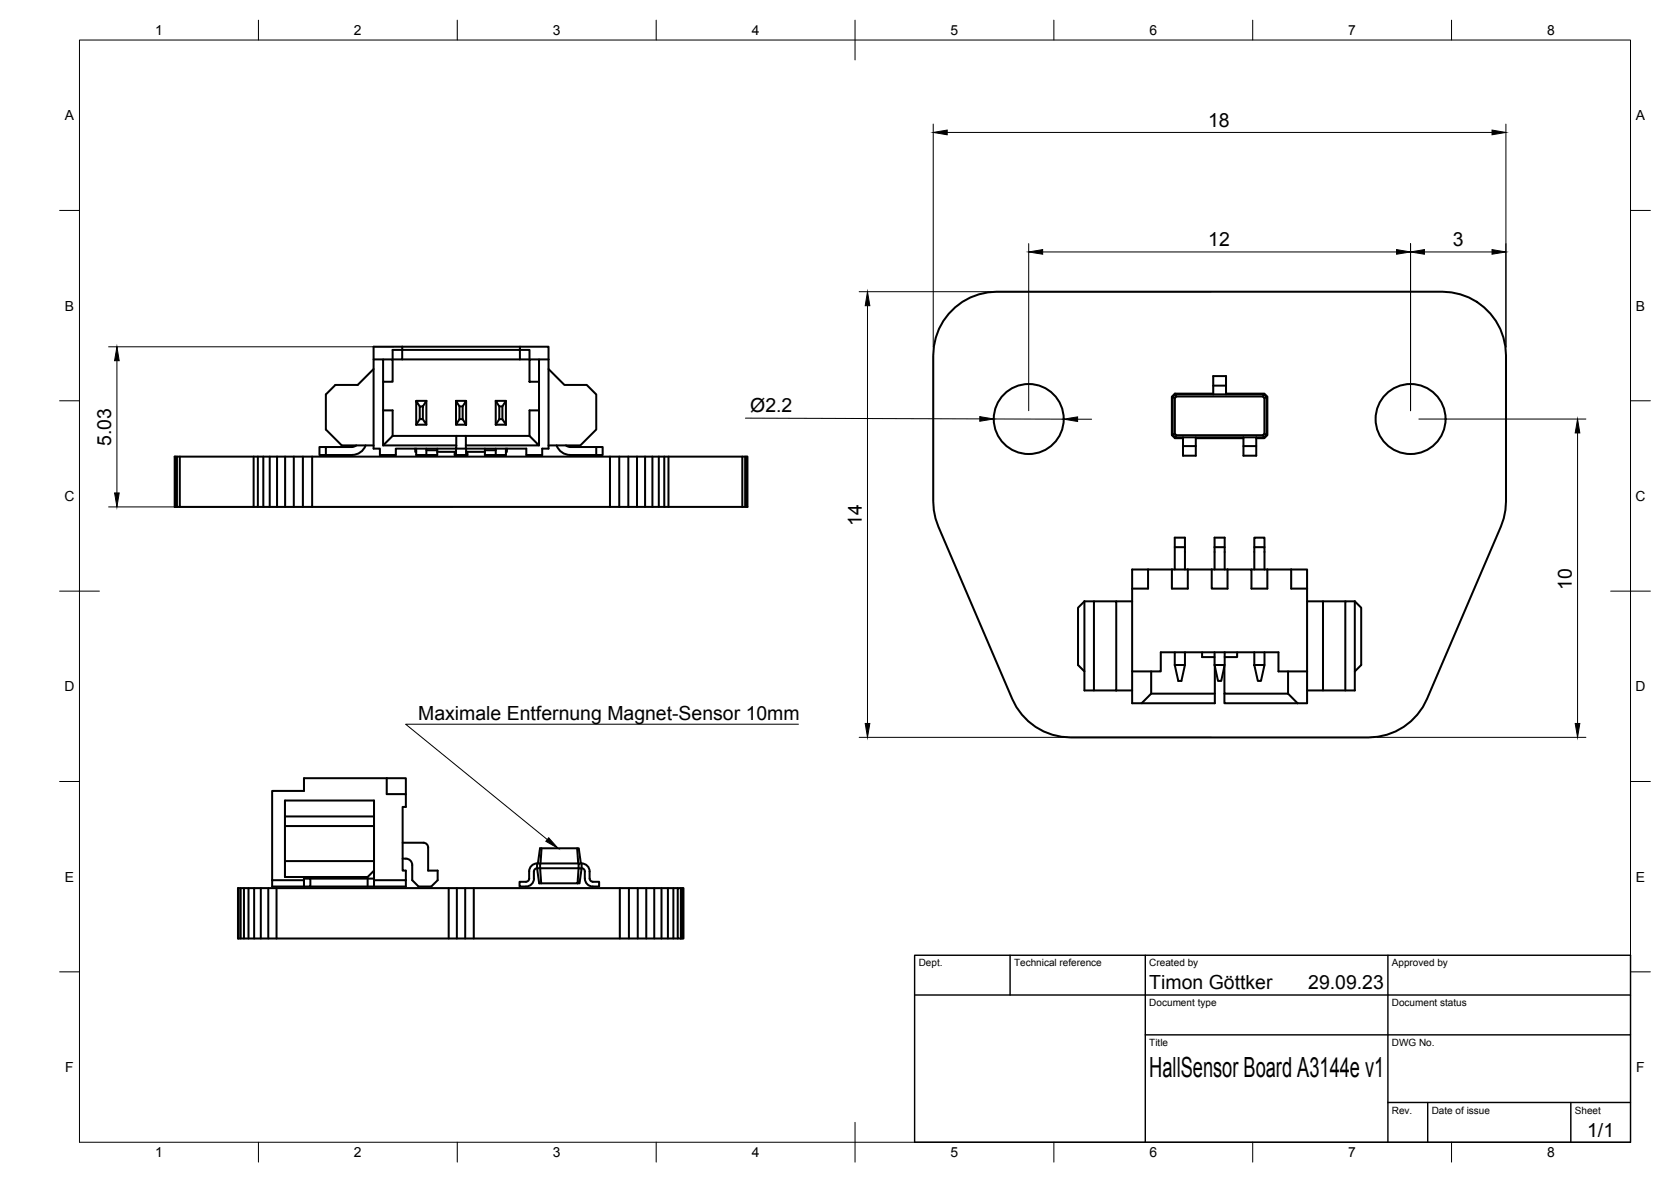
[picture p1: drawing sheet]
<svg xmlns="http://www.w3.org/2000/svg" width="420mm" height="297mm" viewBox="0 0 420 297" stroke-linecap="round" stroke-linejoin="round" font-family="sans-serif">
<!-- layer: Visible -->
<g fill="none" stroke="#000" stroke-width=".51">
<path d="M238.6 78.8a15.9 15.9 0 0 1 12.1-5.5h112a16 16 0 0 1 16 16v36.7l-.2 2.2-.4 2.1-.7 2-18.6 43.3a16 16 0 0 1-14.7 9.7h-74.9a16 16 0 0 1-14.7-9.7l-18.6-43.3-.7-2-.4-2.1-.1-2.2v-36.7a16.1 16.1 0 0 1 3.9-10.5zM93.9 90.3h2.4v21.6h18.4M93.9 92.7l-4 4h-5.6l-2.4 2.4v8.8l4 4h8M96.3 90.3h2.4v5.6h-2.4M98.7 87.9h2.4v2.4h-2.4zM101.1 87.1v.8h29.6v2.4h2.4v-2.4h-2.4v-.8h7.2v3.2M101.1 90.3h29.6M130.7 87.1h-36.8v25.6h1.6v1.6h4v-1.6h15.2v-.8M133.1 90.3h2.4v5.6h-2.4zM135.5 90.3h2.4M135.5 95.9v16M137.9 92.7l4 4h5.6l2.4 2.4v8.8l-4 4h-8"/>
<path d="M137.9 90.3v22.4h-1.6v1.6h-4v-1.6h-17.6M294.7 99.7l.7-.8h9.7v-4.4h3.2v4.4h9.6l.8 .8v9.7l-.8 .7h-2v4.4h-3.2v-4.4h-12v4.4h-3.2v-4.4h-2.1l-.7-.7zM294.9 99.8l.5 .2v9l-.5 .2 .6 .7M294.9 99.8v9.4M295.5 99.1h22.3l.7 .7v9.4l-.7 .7h-22.3M295.5 99.1l.3 .5-.4 .4M295.5 99.1l-.6 .7M295.8 99.6h21.7l.4 .4v9l-.4 .4h-21.7l-.4-.4M305.1 96.9h3.2M317.8 99.1l-.3 .5M318.5 99.8l-.6 .2M43.9 114.8h144v12.6h-144z"/>
<path d="M44.1 114.8v12.6M44.5 114.8v12.6M45.2 114.8v12.6M63.8 114.8v12.6M64.8 114.8v12.6M66.2 114.8v12.6M67.8 114.8v12.6M69.7 114.8v12.6M71.7 114.8v12.6M73.9 114.8v12.6M76.2 114.8v12.6M78.5 114.8v12.6"/>
<path d="M80.3 112.3h1.6v2h-1.6zM89.6 111.9l-1.1 .4h-6.6M91.9 111.9a3.6 3.6 0 0 1-3.4 2.4h-6.6M96.3 103.1h2.4v6.4M98.7 109.5h34.4M98.7 109.5l-2.4 2.4M104.4 112.7l.1 .8h.1M104.6 112.7v1.6h5.3v-1.6M104.6 106.7h2.6M104.6 100.7h2.6M105.5 102.1h.8v3.2h-.8zM105.5 102.1l-.9-1.4v6"/>
<path d="M105.5 105.3l-.9 1.4M107.2 100.7v6l-.9-1.4M107.2 113.1h2.7M107.2 100.7l-.9 1.4M107.2 112.7v1.6M109.9 113.5h4.8M114.3 113.5v.8h.4M114.7 100.7h2.5l-.9 1.4h-.8zM114.7 112.7v1.6h2.5M114.7 100.7v6M114.7 109.5v2.4M115.5 105.3h.8l.9 1.4h-2.5z"/>
<path d="M115.5 102.1v3.2M116.3 102.1v3.2M117.1 109.5v2.4h18.4l-2.4-2.4M117.1 111.9v.8M117.2 113.5h4.7M117.2 100.7v6M117.2 112.7v1.6M117.5 113.5v.8h-.3M121.9 112.7v1.6h5.3v-1.6M121.9 113.1h2.8M124.7 100.7h2.5l-.9 1.4h-.8zM124.7 106.7l.8-1.4h.8l.9 1.4"/>
<path d="M124.7 106.7h2.5M124.7 100.7v6M124.7 112.7v1.6M125.5 102.1v3.2M126.3 102.1v3.2M127.2 100.7v6M127.5 112.7l-.1 .8h-.2M135.5 103.1h-2.4v6.4M139.9 111.9a3.6 3.6 0 0 0 3.5 2.4h6.5M142.3 111.9l1.1 .4h6.5M149.9 112.3h1.6v2h-1.6zM153.4 114.8v12.6"/>
<path d="M155.7 114.8v12.6M158 114.8v12.6M160.2 114.8v12.6M162.2 114.8v12.6M164 114.8v12.6M165.7 114.8v12.6M167 114.8v12.6M168.1 114.8v12.6M186.6 114.8v12.6M187.4 114.8v12.6M187.8 114.8v12.6M295.8 109.4l-.3 .5"/>
<path d="M297.5 112.1h3.2M312.7 112.1h3.2M317.5 109.4l.3 .5M317.9 109l.6 .2M295.4 137.5h2.5v5.6M297.9 137.5v-2.4h-2.5v8M305.4 137.5v-2.4h2.5v8M305.4 137.5v5.6M305.4 137.5h2.5M315.4 137.5v-2.4h2.5v2.4M272.7 151.1l-1.6 1.6v14.4l1.6 1.6M272.7 151.1v22.4h2.4"/>
<path d="M272.7 151.1h2.4M275.1 151.1h5.6v22.4h-5.6zM280.7 151.1h4M288.7 143.1v4.8h-4M294.7 143.1v4.8h4v-4.8M304.7 143.1v4.8h4v-4.8M308.7 143.1h-24v33.6h20.8v-9.2M308.7 143.1h6v4.8h4v-4.8M314.7 143.1h10M315.4 143.1v-5.6h2.5v5.6M324.7 143.1h4v4.8M324.7 143.1v4.8h4"/>
<path d="M328.7 151.1h4M328.7 147.9v28.8h-2.4M338.3 151.1h-5.6v22.4M340.7 151.1v22.4h-12M340.7 151.1h-2.4v22.4M340.7 151.1l1.6 1.6v14.4l-1.6 1.6M280.7 173.5h4M284.7 168.7h7.2v-4.8h29.6v4.8h7.2M289.5 168.7v5.6l-2.4 2.4M289.5 174.3h16M295.4 167.1l.9 4h.8l.8-4M295.4 163.9v3.2"/>
<path d="M297.9 163.9v3.2h-2.5M302.3 163.9v1.2h3.1M305.4 167.1h2.5l-.8 4h-.8zM305.4 163.9v3.2M307.9 167.5v6.8h16M307.9 174.3v2.4h18.4M307.9 163.9v3.2M311.1 163.9v1.2h-3.2M315.4 167.1h2.5l-.8 4h-.8zM315.4 163.9v3.2M317.9 163.9v3.2M323.9 174.3l2.4 2.4"/>
<path d="M323.9 168.7v5.6M97.2 195.6v4h4.8v3.2h-.8v16h.8v4h-8M97.2 195.6h4.8v4M97.2 195.6h-20.8v3.2h-8v22.4M71.6 207.6h22.4v8.8h-22.4M71.6 205.2h22.4v2.4M94 205.2v-4h-22.4v19.2h20.8l1.6-1.6M94 216.4v4.4M101.2 215.8h.8M101.2 211.8h5.2M106.5 211.8a1.2 1.2 0 0 1 1.2 1.2v5.8h2.3v2.4l-1.6 1.6h-3.2l-1.5-1.6v-3.8a1.6 1.6 0 0 0-1.6-1.6M135.1 217a2 2 0 0 0-2 2v1.8a.83 .83 0 0 1-.9 .8h-1.6v1.2a2.99 2.99 0 0 0 3.4-1l.2-.5 .1-2.3a.79 .79 0 0 1 .7-.8v-1.2h.8"/>
<path d="M135.3 217l.5-3.8h9.7l.5 3.8M136.2 213.2l-.3 3.8M145.1 213.2l.3 3.8M145.5 217h-9.7v1.2h-.8l.6 3.8h10.1l.5-3.8h-.7l-.3 3.8M146.2 218.2v-1.2h-.7v1.2h-9.7l.3 3.8M146.3 218.2a.79 .79 0 0 1 .7 .8v1.8M146.3 217a2 2 0 0 1 2 2v1.8M60 223.2v12.6M60.5 223.2v12.6M61.3 223.2v12.6M62.5 223.2v12.6M63.9 223.2v12.6"/>
<path d="M65.6 223.2v12.6M67.5 223.2v12.6M68.4 221.2v1.6h8M68.4 221.2h8M69.5 223.2v12.6M76.4 220.8h1.6v2h-1.6zM76.4 220.4v.4M78 222.8h16M78 220.8h16M92.4 220.8v2M94 220.8v2M94 221.2h8"/>
<path d="M112.8 223.2v12.6M114.9 223.2v12.6M117 223.2v12.6M119.1 223.2v12.6M148.3 220.8a.83 .83 0 0 0 .8 .8h1.5v1.2a2.96 2.96 0 0 1-3.3-1l-.2-1M155.9 223.2v12.6M158.1 223.2v12.6M160.4 223.2v12.6M162.5 223.2v12.6M164.5 223.2v12.6M166.3 223.2v12.6M167.9 223.2v12.6"/>
<path d="M169.3 223.2v12.6M170.4 223.2h-110.6v12.6h110.6M171.2 223.2h.5v12.6h-.5zM171.2 223.2h-.8v12.6h.8M171.7 223.2h.2v12.6h-.2"/>
<circle cx="258.7" cy="105.3" r="8.8"/>
<circle cx="354.7" cy="105.3" r="8.8"/>
</g>
<!-- layer: BORDER -->
<g fill="none" stroke="#000" stroke-width=".25">
<path d="M20 10.1h390v276.9h-390zM65 5.1v5M115 5.1v5M165 5.1v5M215 5.1v10M265 5.1v5M315 5.1v5M365 5.1v5M15 52.9h5M410 52.9h5M15 100.7h5M410 100.7h5"/>
<path d="M15 148.6h10M405 148.6h10M15 196.4h5M410 196.4h5M15 244.2h5M410 244.2h5M65 287v5M115 287v5M165 287v5M215 282.1v9.9M265 287v5M315 287v5"/>
<path d="M365 287v5"/>
</g>
<!-- layer: TITLEBLOCK -->
<path d="M230 240.1h180v46.9h-180zM230 250h180M254 240.1v9.9M288 240.1v46.9M349 240.1v46.9M288 260.1h122M349 277.1h61M359 277.1v9.9M395 277.1v9.9" fill="none" stroke="#000" stroke-width=".36"/>
<!-- layer: FD_Dimensions -->
<g fill="none" stroke="#000" stroke-width=".25">
<path d="M234.7 31.2v56M238.2 33.3h137M378.7 31.2v56M216 73.3h88.6M218.1 76.8v105M258.7 61.2v42M262.2 63.3h89M354.7 61.2v42M358.2 63.3h17M27.3 87.2h71.7M29.4 90.6v33.3M187.4 105.1l59 .2"/>
<path d="M249.9 105.3h17.6M271 105.4h3.5M356.8 105.3h42M396.7 108.8v73M27.3 127.4h86.5M216 185.3h88.6M346.2 185.3h52.6"/>
</g>
<g fill="#000" stroke="#000" stroke-width=".25">
<path d="M234.7 33.3l3.5-.6v1.2zM375.2 32.7l3.5 .6-3.5 .6zM218.1 73.3l.6 3.5h-1.1zM258.7 63.3l3.5-.6v1.2zM351.2 62.7l3.5 .6-3.5 .6zM354.7 63.3l3.5-.6v1.2zM375.2 62.7l3.5 .6-3.5 .6zM29.4 87.2l.6 3.4h-1.2zM246.4 104.7l3.5 .6-3.5 .6zM267.5 105.3l3.5-.5v1.1zM396.7 105.3l.5 3.5h-1.1zM28.8 123.9h1.2l-.6 3.5z"/>
<path d="M217.6 181.8h1.1l-.6 3.5zM396.1 181.8h1.1l-.5 3.5z"/>
</g>
<!-- layer: Leaders -->
<path d="M138 210.5l2.3 2.7-3.1-1.8z" fill="#000" stroke="#000" stroke-width=".25"/>
<path d="M200.8 182h-98.8l35.6 29" fill="none" stroke="#000" stroke-width=".25"/>
<text font-size="7" x="289" y="270.6">HallSensor Board A3144e v1</text>
<g font-size="4.9">
<text x="303.8" y="31.8">18</text>
<text x="303.8" y="61.9">12</text>
<text x="365.3" y="61.9">3</text>
<text x="188.6" y="103.6">Ø2.2</text>
<text x="27.9" y="112" transform="rotate(-90 27.9 112)">5.03</text>
<text x="216.7" y="132.2" transform="rotate(-90 216.7 132.2)">14</text>
<text x="395.2" y="148.2" transform="rotate(-90 395.2 148.2)">10</text>
<text x="105.2" y="181">Maximale Entfernung Magnet-Sensor 10mm</text>
<text x="289" y="248.5">Timon Göttker</text>
<text x="329" y="248.5">29.09.23</text>
<text x="399.1" y="285.7">1/1</text>
</g>
<g font-size="3.5">
<text x="39" y="8.8">1</text>
<text x="89" y="8.8">2</text>
<text x="139" y="8.8">3</text>
<text x="189" y="8.8">4</text>
<text x="239" y="8.8">5</text>
<text x="289" y="8.8">6</text>
<text x="339" y="8.8">7</text>
<text x="389" y="8.8">8</text>
<text x="16.3" y="30.2">A</text>
<text x="411.3" y="30.2">A</text>
<text x="16.3" y="78">B</text>
<text x="411.3" y="78">B</text>
<text x="16.2" y="125.9">C</text>
<text x="411.2" y="125.9">C</text>
<text x="16.2" y="173.7">D</text>
<text x="411.2" y="173.7">D</text>
<text x="16.3" y="221.6">E</text>
<text x="411.3" y="221.6">E</text>
<text x="16.4" y="269.4">F</text>
<text x="411.4" y="269.4">F</text>
<text x="39" y="290.8">1</text>
<text x="89" y="290.8">2</text>
<text x="139" y="290.8">3</text>
<text x="189" y="290.8">4</text>
<text x="239" y="290.8">5</text>
<text x="289" y="290.8">6</text>
<text x="339" y="290.8">7</text>
<text x="389" y="290.8">8</text>
</g>
<g font-size="2.5">
<text x="231" y="242.9">Dept.</text>
<text x="255" y="242.9">Technical reference</text>
<text x="289" y="242.9">Created by</text>
<text x="350" y="242.9">Approved by</text>
<text x="289" y="252.8">Document type</text>
<text x="350" y="252.8">Document status</text>
<text x="289" y="262.9">Title</text>
<text x="350" y="262.9">DWG No.</text>
<text x="350" y="279.9">Rev.</text>
<text x="360" y="279.9">Date of issue</text>
<text x="396" y="279.9">Sheet</text>
</g>
</svg>
